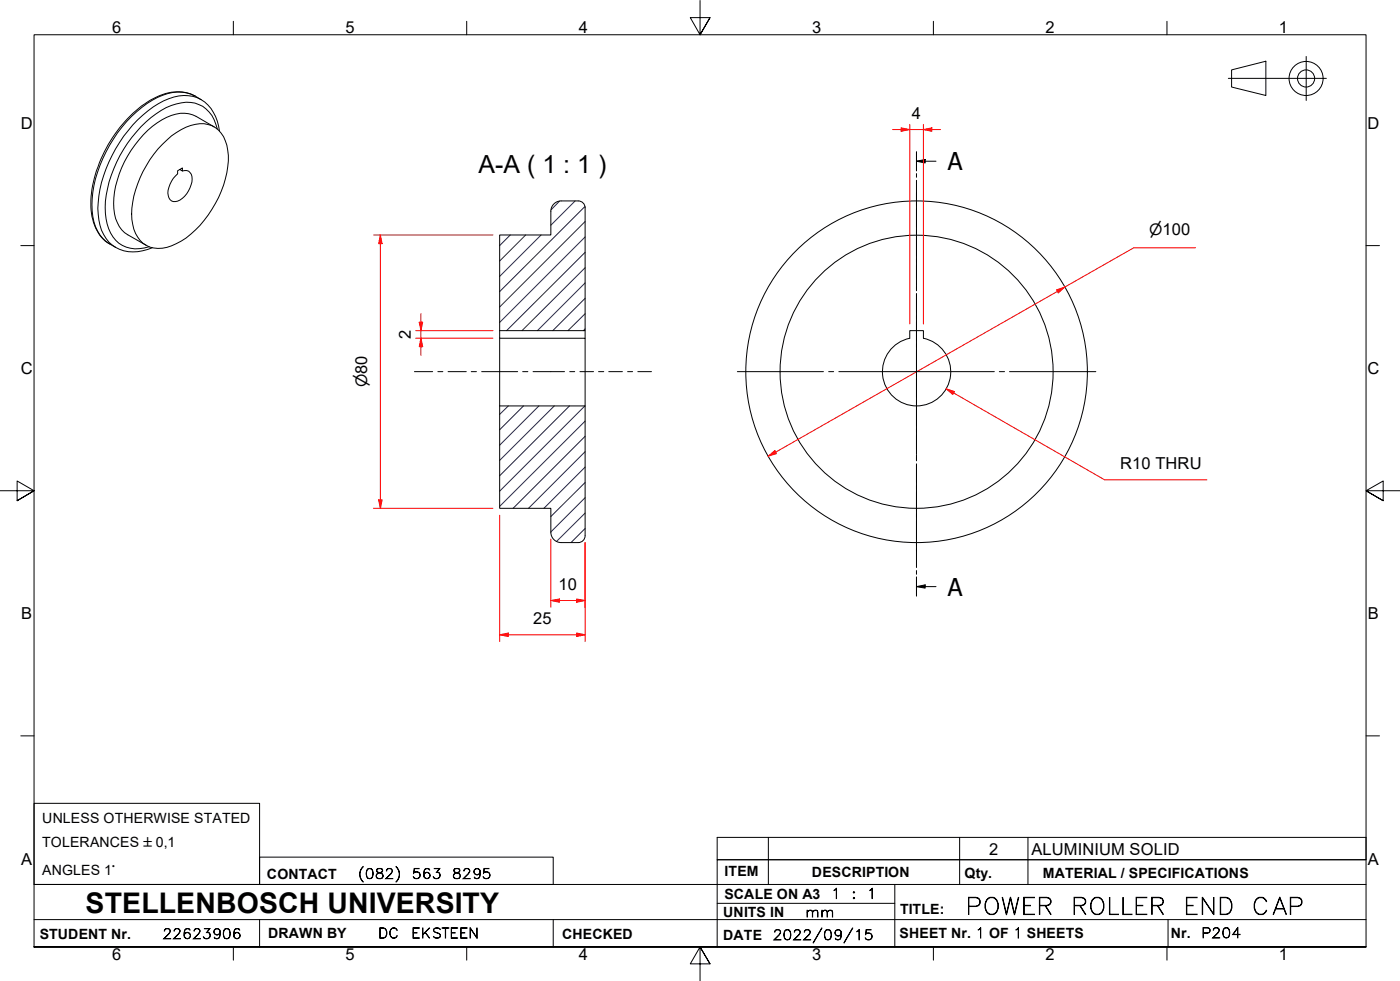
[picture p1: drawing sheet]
<svg xmlns="http://www.w3.org/2000/svg" width="410mm" height="287mm" viewBox="0 0 410 287" stroke-linecap="round" stroke-linejoin="round" font-family="sans-serif">
<!-- layer: Hatch -->
<g fill="none" stroke="#1e1e47" stroke-width=".29">
<path d="M163.8 58.9l-2.4 2.5M168.4 58.8l-7.1 7.1M149.4 68.8l-3.1 3.1M153.9 68.8l-7.6 7.6M158.4 68.8l-12.1 12.1M171.3 60.5l-25 24.9M171.3 78.4l-18.5 18.4M171.3 73.9l-23 22.9M171.3 69.4l-25 25M171.3 64.8l-25 25.1M171.3 96.3l-.5 .5M171.3 91.8l-5 5"/>
<path d="M171.3 87.3l-9.4 9.5M171.3 82.8l-13.9 14M148.8 118.8l-2.5 2.5M153.3 118.8l-7 7M157.8 118.8l-11.5 11.5M162.3 118.8l-16 16M166.8 118.8l-20.5 20.5M171.3 118.8l-25 25M171.3 136.7l-12 12.1M171.3 132.2l-16.6 16.6M171.3 127.7l-21.1 21.1M171.3 123.3l-25 24.9"/>
<path d="M171.3 154.7l-4.1 4.1M171.3 150.2l-8.3 8.2M171.3 145.7l-10 10M171.3 141.2l-10 10"/>
</g>
<!-- layer: Visible Edges(ISO) -->
<g fill="none" stroke="#000" stroke-width=".29">
<path d="M62.7 37.2l-5.3-3.1a9.9 9.9 0 0 0-10 1 31 31 0 0 0-14.1 24.5 10.1 10.1 0 0 0 4.1 9.1l5.3 3.1M64.3 38.4a12.6 12.6 0 0 0-19.3-9.6 36.7 36.7 0 0 0-15.5 17.8 28.2 28.2 0 0 0-2.1 18.5 11 11 0 0 0 6.4 7.3 11.9 11.9 0 0 0 10.8 .1M47.6 42.2a17 17 0 0 1 12.2-6 7.6 7.6 0 0 1 6.6 6.3 25.5 25.5 0 0 1-4.4 18.8 24.5 24.5 0 0 1-13.1 11.1 7.7 7.7 0 0 1-10-6.7 25.6 25.6 0 0 1 4-17.2 28.6 28.6 0 0 1 4.7-6.3zM52.6 49.6l.8 .5v-.9l-1.4 .8v.9a7.5 7.5 0 0 0-2.7 6.4 2.04 2.04 0 0 0 1.3 1.7 2.04 2.04 0 0 0 2.1-.4 7.4 7.4 0 0 0 3.3-7.6 1.88 1.88 0 0 0-2.6-.9M161.3 61.8v7h-15v28M171.3 60.8v36h-25M171.3 60.8a2 2 0 0 0-2-2h-5a3 3 0 0 0-3 3M146.3 96.8v2.2h25v19.8M146.3 99v19.8M171.3 96.8v2.2M146.3 118.8v30h15v7M146.3 118.8h25v38a2 2 0 0 1-2 2h-5a3 3 0 0 1-3-3"/>
<path d="M261.4 101.6a10.1 10.1 0 0 1 5-2.6v-2.2h4v2.2a10 10 0 0 1 7.2 13.7 10 10 0 0 1-14.9 4.4 10 10 0 0 1-1.3-15.5z"/>
<circle cx="268.4" cy="108.8" r="50"/>
<circle cx="268.4" cy="108.8" r="40"/>
</g>
<!-- layer: Visible Tangent Edges(ISO) -->
<path d="M57.1 28.1a11.8 11.8 0 0 0-11 .4 38.5 38.5 0 0 0-18.9 27.8 17.5 17.5 0 0 0 2.1 12.5l1.8 1.9 1 .7M58.9 29.2a11.5 11.5 0 0 0-11 .3 38.5 38.5 0 0 0-18.9 27.8 17.5 17.5 0 0 0 2.1 12.5l.8 1.1 1.9 1.5M63.6 37.7a8.9 8.9 0 0 0-10.5-7.6 22.5 22.5 0 0 0-13.2 8.5 36.7 36.7 0 0 0-9.1 22.1 12.9 12.9 0 0 0 4 10.5 9.5 9.5 0 0 0 8.9 1" fill="none" stroke="#000" stroke-width=".29"/>
<!-- layer: Symbols(ISO) -->
<path d="M210 245.1h190v6.6h-190zM225 245.1v6.6M281 245.1v6.6M301 245.1v6.6" fill="none" stroke="#000" stroke-width=".29"/>
<!-- layer: Section View Lines(ISO) -->
<g fill="none" stroke="#000" stroke-width=".29">
<path d="M268.4 47.2l2.5-.5v1zM268.4 44.5v5.5M268.4 50.8v1.1M268.4 52.8v5.4M268.4 59.1v1.1M268.4 47.2h5.7M268.4 61v5.6M268.4 67.5v1M268.4 69.4v5.5M268.4 75.7v1.1M268.4 77.7v5.4M268.4 84v1.1"/>
<path d="M268.4 85.9v5.6M268.4 92.3v1.1M268.4 94.2v5.6M268.4 100.6v1.1M268.4 102.6v5.4M268.4 108.9v1.1M268.4 110.8v5.5M268.4 117.2v1.1M268.4 119.1v5.6M268.4 125.6v1M268.4 127.5v5.4M268.4 133.8v1.1"/>
<path d="M268.4 135.8v5.4M268.4 142.1v1M268.4 144v5.6M268.4 150.4v1.1M268.4 152.4v5.5M268.4 158.7v1.1M268.4 171.7l2.5-.5v1zM268.4 160.7v5.4M268.4 167v1.1M268.4 168.9v5.5M268.4 171.7h5.7"/>
</g>
<g fill="#000">
<path d="M268.4 47.2l2.5-.5v1z" fill-rule="evenodd"/>
<path d="M268.4 171.7l2.5-.5v1z" fill-rule="evenodd"/>
</g>
<!-- layer: Border_0 -->
<g fill="none" stroke="#000" stroke-width=".29">
<path d="M68.3 6.2v4M136.7 6.2v4M205 .1v10.1l-2.9-5h5.8l-2.9 5 2.9-5M273.3 6.2v4M341.7 6.2v4M6.1 71.9h3.9M400 71.9h3.9M0 143.7h10l-5-2.9v5.8l5-2.9-5 2.9M410 143.7h-10l5-2.9v5.8l-5-2.9 5 2.9M6.1 215.4h3.9M400 215.4h3.9M10 277.2v-267h390v267h-390h390"/>
<path d="M68.3 277.2v3.9M136.7 277.2v3.9M273.3 277.2v3.9M341.7 277.2v3.9M207.9 282.1l-2.9-4.9 2.9 4.9h-5.8l2.9-4.9v10"/>
</g>
<!-- layer: Sketch Geometry(ISO) -->
<g fill="none" stroke="#000" stroke-width=".29">
<path d="M382.5 16.5v12.9M359.7 22.9h28.7M360.6 20.5l10-2.6v10.1l-10-2.5zM10 235.2h66v23.7h-66zM10 258.9h390M76 250.9h86v8h-86zM225 251.7v7.2M262 258.9v18.3M281 251.7v7.2M301 251.7v7.2M400 251.7h-190v25.5M10 277.2h390"/>
<path d="M10 269.2h390M76 269.2v8M162 269.2v8M210 264.4h52M342 269.2v8"/>
<circle cx="382.4" cy="23" r="5"/>
<circle cx="382.4" cy="23" r="2.51"/>
</g>
<!-- layer: Dimensions(ISO) -->
<path d="M311.8 84l-2.2 1.3" fill="none" stroke="#f00" stroke-width=".29"/>
<path d="M309.4 84.9l2.4-.9-1.9 1.7z" fill-rule="evenodd" fill="#f00"/>
<path d="M309.4 84.9l2.4-.9-1.9 1.7zM227.1 132.3l-2.2 1.3" fill="none" stroke="#f00" stroke-width=".29"/>
<path d="M224.9 133.6l2-1.7 .4 .9z" fill-rule="evenodd" fill="#f00"/>
<path d="M350.1 72.5h-18.1l-20.2 11.5M309.6 85.3l-82.5 47M277.1 113.8l2.1 1.2M224.9 133.6l2-1.7 .4 .9z" fill="none" stroke="#f00" stroke-width=".29"/>
<!-- layer: Center Mark(ISO) -->
<path d="M268.4 56.3v25.2M268.4 83.1v1.4M268.4 86.1v45.5M215.9 108.8h25.2M242.6 108.8h1.5M245.6 108.8h45.5M292.6 108.8h1.5M295.6 108.8h25.3M268.4 133v1.6M268.4 136v25.3" fill="none" stroke="#000" stroke-width=".29"/>
<!-- layer: Dimensions(ISO) -->
<path d="M277.1 113.8l2.4 .8-.5 .9z" fill-rule="evenodd" fill="#f00"/>
<path d="M277.1 113.8l2.4 .8-.5 .9zM279.2 115l44.3 25.5h29.9M168.8 175.8h2.5" fill="none" stroke="#f00" stroke-width=".29"/>
<path d="M168.8 175.3l2.5 .5-2.5 .5z" fill-rule="evenodd" fill="#f00"/>
<path d="M161.3 175.8h2.5M168.8 175.3l2.5 .5-2.5 .5z" fill="none" stroke="#f00" stroke-width=".29"/>
<path d="M161.3 175.8l2.5-.5v1z" fill-rule="evenodd" fill="#f00"/>
<path d="M161.3 157.8v20M171.3 158.8v19M161.3 175.8l2.5-.5v1zM163.8 175.8h5M168.8 185.8h2.5" fill="none" stroke="#f00" stroke-width=".29"/>
<path d="M168.8 185.3l2.5 .5-2.5 .5z" fill-rule="evenodd" fill="#f00"/>
<path d="M146.3 185.8h2.5M168.8 185.3l2.5 .5-2.5 .5z" fill="none" stroke="#f00" stroke-width=".29"/>
<path d="M146.3 185.8l2.5-.5v1z" fill-rule="evenodd" fill="#f00"/>
<path d="M263.8 37.9h2.6M146.3 150.8v37M171.3 158.8v29M146.3 185.8l2.5-.5v1zM148.8 185.8h20" fill="none" stroke="#f00" stroke-width=".29"/>
<path d="M263.8 37.4l2.6 .5-2.6 .5z" fill-rule="evenodd" fill="#f00"/>
<path d="M263.8 37.4l2.6 .5-2.6 .5zM270.4 37.9h2.5" fill="none" stroke="#f00" stroke-width=".29"/>
<path d="M270.4 37.9l2.5-.5v1z" fill-rule="evenodd" fill="#f00"/>
<path d="M261.4 37.9h2.4M266.4 37.9h4M266.4 36.4v58.4M270.4 37.9l2.5-.5v1zM270.4 36.4v58.4M272.9 37.9h2.5M123.3 99v2.5" fill="none" stroke="#f00" stroke-width=".29"/>
<path d="M123.3 99l.5 2.5h-1.1z" fill-rule="evenodd" fill="#f00"/>
<path d="M123.3 99l.5 2.5h-1.1zM123.3 94.3v2.5" fill="none" stroke="#f00" stroke-width=".29"/>
<path d="M122.7 94.3h1.1l-.5 2.5z" fill-rule="evenodd" fill="#f00"/>
<path d="M111.4 68.8v2.5M121.7 99h22.6M121.7 96.8h22.6M122.7 94.3h1.1l-.5 2.5zM123.3 91.8v2.5M123.3 96.8v2.2M123.3 101.5v2.5" fill="none" stroke="#f00" stroke-width=".29"/>
<!-- layer: Centerline(ISO) -->
<g fill="none" stroke="#000" stroke-width=".29">
<path d="M121.3 108.8h5.4M128.2 108.8h1.5M131.2 108.8h5.3M138 108.8h1.5M141 108.8h10.6M153 108.8h1.6M156.1 108.8h9.2M166.8 108.8h1.5M169.8 108.8h4M175.3 108.8h1.5M178.2 108.8h4M183.8 108.8h1.4"/>
<path d="M186.8 108.8h4"/>
</g>
<!-- layer: Dimensions(ISO) -->
<path d="M111.4 68.8l.5 2.5h-1z" fill-rule="evenodd" fill="#f00"/>
<path d="M111.4 68.8l.5 2.5h-1zM111.4 146.3v2.5" fill="none" stroke="#f00" stroke-width=".29"/>
<path d="M110.9 146.3h1l-.5 2.5z" fill-rule="evenodd" fill="#f00"/>
<path d="M109.3 68.8h35M111.4 71.3v75M109.3 148.8h35M110.9 146.3h1l-.5 2.5z" fill="none" stroke="#f00" stroke-width=".29"/>
<text font-size="8.3" x="25.1" y="267.2">STELLENBOSCH UNIVERSITY</text>
<text font-size="7.3" x="140.1" y="50.8">A-A ( 1 : 1 )</text>
<g font-size="7.2">
<text x="277.6" y="49.9">A</text>
<text x="277.6" y="174.3">A</text>
</g>
<g font-size="6.7">
<text x="282.6" y="267.7">POWER</text>
<text x="313.6" y="267.7">ROLLER</text>
<text x="346.5" y="267.7">END</text>
<text x="366.5" y="267.7">CAP</text>
</g>
<g font-size="4.8">
<text x="32.8" y="9.7">6</text>
<text x="101.2" y="9.7">5</text>
<text x="169.5" y="9.7">4</text>
<text x="237.8" y="9.7">3</text>
<text x="306.1" y="9.7">2</text>
<text x="374.5" y="9.7">1</text>
<text x="267" y="34.9">4</text>
<text x="6.1" y="37.8">D</text>
<text x="400.4" y="37.8">D</text>
<text x="120.3" y="99.3" transform="rotate(-90 120.3 99.3)">2</text>
<text x="6.1" y="109.6">C</text>
<text x="400.4" y="109.6">C</text>
<text x="328" y="137.4">R10 THRU</text>
<text x="163.6" y="172.7">10</text>
<text x="6.2" y="181.3">B</text>
<text x="156.1" y="182.8">25</text>
<text x="400.5" y="181.3">B</text>
<text x="289.6" y="250.1">2</text>
<text x="302" y="250.2">ALUMINIUM SOLID</text>
<text x="6.2" y="253.1">A</text>
<text x="400.5" y="253.1">A</text>
<text x="32.8" y="281.1">6</text>
<text x="101.2" y="281.1">5</text>
<text x="169.5" y="281.1">4</text>
<text x="237.8" y="281.1">3</text>
<text x="306.1" y="281.1">2</text>
<text x="374.5" y="281.1">1</text>
</g>
<g font-size="4.6">
<text x="336.5" y="68.7">⌀100</text>
<text x="107.5" y="113.4" transform="rotate(-90 107.5 113.4)">⌀80</text>
</g>
<g font-size="4.1">
<text x="12.4" y="240.9">UNLESS OTHERWISE STATED</text>
<text x="12.4" y="247.9">TOLERANCES ±0,1</text>
<text x="12.4" y="256">ANGLES 1°</text>
<text x="78.2" y="257.2">CONTACT</text>
<text x="212.2" y="256.5">ITEM</text>
<text x="237.7" y="256.7">DESCRIPTION</text>
<text x="282.4" y="256.9">Qty.</text>
<text x="305.4" y="256.9">MATERIAL / SPECIFICATIONS</text>
<text x="212.1" y="263">SCALE ON A3</text>
<text x="211.8" y="268.4">UNITS IN</text>
<text x="263.5" y="267.7">TITLE:</text>
<text x="11.6" y="274.8">STUDENT Nr.</text>
<text x="78.5" y="274.6">DRAWN BY</text>
<text x="164.6" y="274.8">CHECKED</text>
<text x="211.8" y="275.1">DATE</text>
<text x="263.4" y="274.6">SHEET Nr. 1 OF 1 SHEETS</text>
<text x="342.8" y="274.5">Nr.</text>
</g>
<g font-size="4">
<text x="104.8" y="257.2">(082)</text>
<text x="120.6" y="257.2">563</text>
<text x="132.3" y="257.2">8295</text>
<text x="243.3" y="263">1</text>
<text x="249.3" y="263">:</text>
<text x="253.8" y="263">1</text>
<text x="235.8" y="268.4">mm</text>
<text x="47.6" y="274.8">22623906</text>
<text x="110.7" y="274.6">DC</text>
<text x="120.4" y="274.6">EKSTEEN</text>
<text x="226.3" y="275.1">2022/09/15</text>
<text x="351.7" y="274.5">P204</text>
</g>
</svg>
